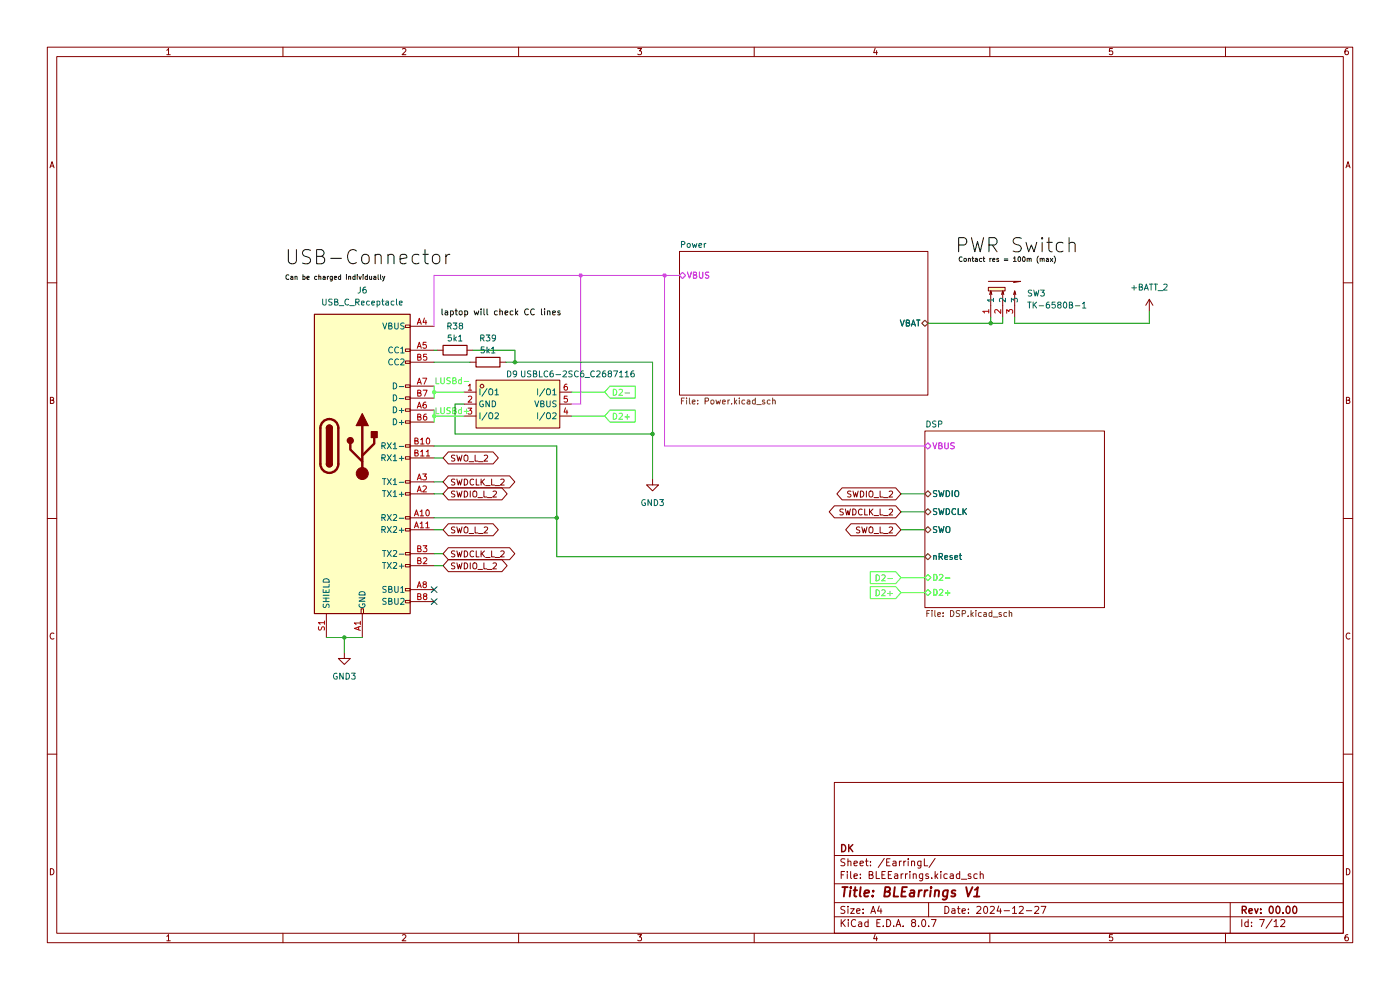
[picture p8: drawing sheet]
(kicad_sch
 (version 20231120)
 (generator "eeschema")
 (generator_version "8.0")
 (paper "A4")
 (title_block
  (title "BLEarrings V1")
  (date "2024-12-27")
  (rev "00.00")
  (company "DK"))
 (lib_symbols
  (symbol "Connector:USB_C_Receptacle"
   (pin_names
    (offset 1.016)) (exclude_from_sim no) (in_bom yes) (on_board yes)
   (property "Reference" "J" (at -10.16 29.21 0) (effects (font (size 1.27 1.27)) (justify left)))
   (property "Value" "USB_C_Receptacle" (at 10.16 29.21 0) (effects (font (size 1.27 1.27)) (justify right)))
   (property "Footprint" "" (at 3.81 0 0) (effects (font (size 1.27 1.27)) (hide yes)))
   (property "Datasheet" "https://www.usb.org/sites/default/files/documents/usb_type-c.zip" (at 3.81 0 0) (effects (font (size 1.27 1.27)) (hide yes)))
   (property "Description" "USB Full-Featured Type-C Receptacle connector" (at 0 0 0) (effects (font (size 1.27 1.27)) (hide yes)))
   (symbol "USB_C_Receptacle_0_0"
    (rectangle (start -0.254 -35.56) (end 0.254 -34.544) (stroke (width 0) (type default)) (fill (type none)))
    (rectangle (start 10.16 -32.766) (end 9.144 -33.274) (stroke (width 0) (type default)) (fill (type none)))
    (rectangle (start 10.16 -30.226) (end 9.144 -30.734) (stroke (width 0) (type default)) (fill (type none)))
    (rectangle (start 10.16 -25.146) (end 9.144 -25.654) (stroke (width 0) (type default)) (fill (type none)))
    (rectangle (start 10.16 -22.606) (end 9.144 -23.114) (stroke (width 0) (type default)) (fill (type none)))
    (rectangle (start 10.16 -17.526) (end 9.144 -18.034) (stroke (width 0) (type default)) (fill (type none)))
    (rectangle (start 10.16 -14.986) (end 9.144 -15.494) (stroke (width 0) (type default)) (fill (type none)))
    (rectangle (start 10.16 -9.906) (end 9.144 -10.414) (stroke (width 0) (type default)) (fill (type none)))
    (rectangle (start 10.16 -7.366) (end 9.144 -7.874) (stroke (width 0) (type default)) (fill (type none)))
    (rectangle (start 10.16 -2.286) (end 9.144 -2.794) (stroke (width 0) (type default)) (fill (type none)))
    (rectangle (start 10.16 0.254) (end 9.144 -0.254) (stroke (width 0) (type default)) (fill (type none)))
    (rectangle (start 10.16 5.334) (end 9.144 4.826) (stroke (width 0) (type default)) (fill (type none)))
    (rectangle (start 10.16 7.874) (end 9.144 7.366) (stroke (width 0) (type default)) (fill (type none)))
    (rectangle (start 10.16 10.414) (end 9.144 9.906) (stroke (width 0) (type default)) (fill (type none)))
    (rectangle (start 10.16 12.954) (end 9.144 12.446) (stroke (width 0) (type default)) (fill (type none)))
    (rectangle (start 10.16 18.034) (end 9.144 17.526) (stroke (width 0) (type default)) (fill (type none)))
    (rectangle (start 10.16 20.574) (end 9.144 20.066) (stroke (width 0) (type default)) (fill (type none)))
    (rectangle (start 10.16 25.654) (end 9.144 25.146) (stroke (width 0) (type default)) (fill (type none))))
   (symbol "USB_C_Receptacle_0_1"
    (rectangle (start -10.16 27.94) (end 10.16 -35.56) (stroke (width 0.254) (type default)) (fill (type background)))
    (arc (start -8.89 -3.81) (mid -6.985 -5.7067) (end -5.08 -3.81) (stroke (width 0.508) (type default)) (fill (type none)))
    (arc (start -7.62 -3.81) (mid -6.985 -4.4423) (end -6.35 -3.81) (stroke (width 0.254) (type default)) (fill (type none)))
    (arc (start -7.62 -3.81) (mid -6.985 -4.4423) (end -6.35 -3.81) (stroke (width 0.254) (type default)) (fill (type outline)))
    (rectangle (start -7.62 -3.81) (end -6.35 3.81) (stroke (width 0.254) (type default)) (fill (type outline)))
    (arc (start -6.35 3.81) (mid -6.985 4.4423) (end -7.62 3.81) (stroke (width 0.254) (type default)) (fill (type none)))
    (arc (start -6.35 3.81) (mid -6.985 4.4423) (end -7.62 3.81) (stroke (width 0.254) (type default)) (fill (type outline)))
    (arc (start -5.08 3.81) (mid -6.985 5.7067) (end -8.89 3.81) (stroke (width 0.508) (type default)) (fill (type none)))
    (polyline (pts (xy -8.89 -3.81) (xy -8.89 3.81)) (stroke (width 0.508) (type default)) (fill (type none)))
    (polyline (pts (xy -5.08 3.81) (xy -5.08 -3.81)) (stroke (width 0.508) (type default)) (fill (type none))))
   (symbol "USB_C_Receptacle_1_1"
    (circle (center -2.54 1.143) (radius 0.635) (stroke (width 0.254) (type default)) (fill (type outline)))
    (circle (center 0 -5.842) (radius 1.27) (stroke (width 0) (type default)) (fill (type outline)))
    (polyline (pts (xy 0 -5.842) (xy 0 4.318)) (stroke (width 0.508) (type default)) (fill (type none)))
    (polyline (pts (xy 0 -3.302) (xy -2.54 -0.762) (xy -2.54 0.508)) (stroke (width 0.508) (type default)) (fill (type none)))
    (polyline (pts (xy 0 -2.032) (xy 2.54 0.508) (xy 2.54 1.778)) (stroke (width 0.508) (type default)) (fill (type none)))
    (polyline (pts (xy -1.27 4.318) (xy 0 6.858) (xy 1.27 4.318) (xy -1.27 4.318)) (stroke (width 0.254) (type default)) (fill (type outline)))
    (rectangle (start 1.905 1.778) (end 3.175 3.048) (stroke (width 0.254) (type default)) (fill (type outline)))
    (pin passive line (at 0 -40.64 90) (length 5.08) (name "GND" (effects (font (size 1.27 1.27)))) (number "A1" (effects (font (size 1.27 1.27)))))
    (pin bidirectional line (at 15.24 -15.24 180) (length 5.08) (name "RX2-" (effects (font (size 1.27 1.27)))) (number "A10" (effects (font (size 1.27 1.27)))))
    (pin bidirectional line (at 15.24 -17.78 180) (length 5.08) (name "RX2+" (effects (font (size 1.27 1.27)))) (number "A11" (effects (font (size 1.27 1.27)))))
    (pin passive line (at 0 -40.64 90) (length 5.08) hide (name "GND" (effects (font (size 1.27 1.27)))) (number "A12" (effects (font (size 1.27 1.27)))))
    (pin bidirectional line (at 15.24 -10.16 180) (length 5.08) (name "TX1+" (effects (font (size 1.27 1.27)))) (number "A2" (effects (font (size 1.27 1.27)))))
    (pin bidirectional line (at 15.24 -7.62 180) (length 5.08) (name "TX1-" (effects (font (size 1.27 1.27)))) (number "A3" (effects (font (size 1.27 1.27)))))
    (pin passive line (at 15.24 25.4 180) (length 5.08) (name "VBUS" (effects (font (size 1.27 1.27)))) (number "A4" (effects (font (size 1.27 1.27)))))
    (pin bidirectional line (at 15.24 20.32 180) (length 5.08) (name "CC1" (effects (font (size 1.27 1.27)))) (number "A5" (effects (font (size 1.27 1.27)))))
    (pin bidirectional line (at 15.24 7.62 180) (length 5.08) (name "D+" (effects (font (size 1.27 1.27)))) (number "A6" (effects (font (size 1.27 1.27)))))
    (pin bidirectional line (at 15.24 12.7 180) (length 5.08) (name "D-" (effects (font (size 1.27 1.27)))) (number "A7" (effects (font (size 1.27 1.27)))))
    (pin bidirectional line (at 15.24 -30.48 180) (length 5.08) (name "SBU1" (effects (font (size 1.27 1.27)))) (number "A8" (effects (font (size 1.27 1.27)))))
    (pin passive line (at 15.24 25.4 180) (length 5.08) hide (name "VBUS" (effects (font (size 1.27 1.27)))) (number "A9" (effects (font (size 1.27 1.27)))))
    (pin passive line (at 0 -40.64 90) (length 5.08) hide (name "GND" (effects (font (size 1.27 1.27)))) (number "B1" (effects (font (size 1.27 1.27)))))
    (pin bidirectional line (at 15.24 0 180) (length 5.08) (name "RX1-" (effects (font (size 1.27 1.27)))) (number "B10" (effects (font (size 1.27 1.27)))))
    (pin bidirectional line (at 15.24 -2.54 180) (length 5.08) (name "RX1+" (effects (font (size 1.27 1.27)))) (number "B11" (effects (font (size 1.27 1.27)))))
    (pin passive line (at 0 -40.64 90) (length 5.08) hide (name "GND" (effects (font (size 1.27 1.27)))) (number "B12" (effects (font (size 1.27 1.27)))))
    (pin bidirectional line (at 15.24 -25.4 180) (length 5.08) (name "TX2+" (effects (font (size 1.27 1.27)))) (number "B2" (effects (font (size 1.27 1.27)))))
    (pin bidirectional line (at 15.24 -22.86 180) (length 5.08) (name "TX2-" (effects (font (size 1.27 1.27)))) (number "B3" (effects (font (size 1.27 1.27)))))
    (pin passive line (at 15.24 25.4 180) (length 5.08) hide (name "VBUS" (effects (font (size 1.27 1.27)))) (number "B4" (effects (font (size 1.27 1.27)))))
    (pin bidirectional line (at 15.24 17.78 180) (length 5.08) (name "CC2" (effects (font (size 1.27 1.27)))) (number "B5" (effects (font (size 1.27 1.27)))))
    (pin bidirectional line (at 15.24 5.08 180) (length 5.08) (name "D+" (effects (font (size 1.27 1.27)))) (number "B6" (effects (font (size 1.27 1.27)))))
    (pin bidirectional line (at 15.24 10.16 180) (length 5.08) (name "D-" (effects (font (size 1.27 1.27)))) (number "B7" (effects (font (size 1.27 1.27)))))
    (pin bidirectional line (at 15.24 -33.02 180) (length 5.08) (name "SBU2" (effects (font (size 1.27 1.27)))) (number "B8" (effects (font (size 1.27 1.27)))))
    (pin passive line (at 15.24 25.4 180) (length 5.08) hide (name "VBUS" (effects (font (size 1.27 1.27)))) (number "B9" (effects (font (size 1.27 1.27)))))
    (pin passive line (at -7.62 -40.64 90) (length 5.08) (name "SHIELD" (effects (font (size 1.27 1.27)))) (number "S1" (effects (font (size 1.27 1.27)))))))
  (symbol "CustomPWR:+BATT_2"
   (power)
   (pin_names
    (offset 0)) (exclude_from_sim no) (in_bom yes) (on_board yes)
   (property "Reference" "#PWR" (at 0 -3.81 0) (effects (font (size 1.27 1.27)) (hide yes)))
   (property "Value" "+BATT_2" (at 0 3.556 0) (effects (font (size 1.27 1.27))))
   (property "Footprint" "" (at 0 0 0) (effects (font (size 1.27 1.27)) (hide yes)))
   (property "Datasheet" "" (at 0 0 0) (effects (font (size 1.27 1.27)) (hide yes)))
   (property "Description" "Power symbol creates a global label with name \"+BATT\"" (at 0 0 0) (effects (font (size 1.27 1.27)) (hide yes)))
   (symbol "+BATT_2_0_1"
    (polyline (pts (xy -0.762 1.27) (xy 0 2.54)) (stroke (width 0) (type default)) (fill (type none)))
    (polyline (pts (xy 0 0) (xy 0 2.54)) (stroke (width 0) (type default)) (fill (type none)))
    (polyline (pts (xy 0 2.54) (xy 0.762 1.27)) (stroke (width 0) (type default)) (fill (type none))))
   (symbol "+BATT_2_1_1"
    (pin power_in line (at 0 0 90) (length 0) hide (name "+BATT_2" (effects (font (size 1.27 1.27)))) (number "1" (effects (font (size 1.27 1.27)))))))
  (symbol "Device:R"
   (pin_numbers hide)
   (pin_names
    (offset 0)) (exclude_from_sim no) (in_bom yes) (on_board yes)
   (property "Reference" "R" (at 2.032 0 90) (effects (font (size 1.27 1.27))))
   (property "Value" "R" (at 0 0 90) (effects (font (size 1.27 1.27))))
   (property "Footprint" "" (at -1.778 0 90) (effects (font (size 1.27 1.27)) (hide yes)))
   (property "Datasheet" "~" (at 0 0 0) (effects (font (size 1.27 1.27)) (hide yes)))
   (property "Description" "Resistor" (at 0 0 0) (effects (font (size 1.27 1.27)) (hide yes)))
   (symbol "R_0_1"
    (rectangle (start -1.016 -2.54) (end 1.016 2.54) (stroke (width 0.254) (type default)) (fill (type none))))
   (symbol "R_1_1"
    (pin passive line (at 0 3.81 270) (length 1.27) (name "~" (effects (font (size 1.27 1.27)))) (number "1" (effects (font (size 1.27 1.27)))))
    (pin passive line (at 0 -3.81 90) (length 1.27) (name "~" (effects (font (size 1.27 1.27)))) (number "2" (effects (font (size 1.27 1.27)))))))
  (symbol "easyeda2kicad:TK-6580B-1" (exclude_from_sim no) (in_bom yes) (on_board yes)
   (property "Reference" "SW" (at 0 0 0) (effects (font (size 1.27 1.27))))
   (property "Value" "TK-6580B-1" (at 0 -10.16 0) (effects (font (size 1.27 1.27))))
   (property "Footprint" "Example:SW-TH_TK-6580B-1" (at 0 -12.7 0) (effects (font (size 1.27 1.27)) (hide yes)))
   (property "Datasheet" "" (at 0 0 0) (effects (font (size 1.27 1.27)) (hide yes)))
   (property "Description" "" (at 0 0 0) (effects (font (size 1.27 1.27)) (hide yes)))
   (property "LCSC Part" "C2689829" (at 0 -15.24 0) (effects (font (size 1.27 1.27)) (hide yes)))
   (symbol "TK-6580B-1_0_1"
    (rectangle (start -3.05 1.27) (end 0.51 0.51) (stroke (width 0) (type default)) (fill (type background)))
    (polyline (pts (xy -2.54 0.51) (xy -2.79 -0.25)) (stroke (width 0) (type default)) (fill (type none)))
    (polyline (pts (xy 0 0.51) (xy -0.25 -0.25)) (stroke (width 0) (type default)) (fill (type none)))
    (polyline (pts (xy 2.54 0.51) (xy 2.29 -0.25)) (stroke (width 0) (type default)) (fill (type none)))
    (polyline (pts (xy -3.05 2.54) (xy 3.81 2.54) (xy 2.29 2.29)) (stroke (width 0) (type default)) (fill (type none)))
    (polyline (pts (xy -2.54 -2.54) (xy -2.54 0.51) (xy -2.29 -0.25)) (stroke (width 0) (type default)) (fill (type none)))
    (polyline (pts (xy 0 -2.54) (xy 0 0.51) (xy 0.25 -0.25)) (stroke (width 0) (type default)) (fill (type none)))
    (polyline (pts (xy 2.54 -2.54) (xy 2.54 0.51) (xy 2.79 -0.25)) (stroke (width 0) (type default)) (fill (type none)))
    (pin unspecified line (at -2.54 -5.08 90) (length 2.54) (name "1" (effects (font (size 1.27 1.27)))) (number "1" (effects (font (size 1.27 1.27)))))
    (pin unspecified line (at 0 -5.08 90) (length 2.54) (name "2" (effects (font (size 1.27 1.27)))) (number "2" (effects (font (size 1.27 1.27)))))
    (pin unspecified line (at 2.54 -5.08 90) (length 2.54) (name "3" (effects (font (size 1.27 1.27)))) (number "3" (effects (font (size 1.27 1.27)))))))
  (symbol "easyeda2kicad:USBLC6-2SC6_C2687116" (exclude_from_sim no) (in_bom yes) (on_board yes)
   (property "Reference" "D" (at 0 7.62 0) (effects (font (size 1.27 1.27))))
   (property "Value" "USBLC6-2SC6_C2687116" (at 0 -7.62 0) (effects (font (size 1.27 1.27))))
   (property "Footprint" "easyeda2kicad:SOT-23-6_L2.9-W1.6-P0.95-LS2.8-BL" (at 0 -10.16 0) (effects (font (size 1.27 1.27)) (hide yes)))
   (property "Datasheet" "" (at 0 0 0) (effects (font (size 1.27 1.27)) (hide yes)))
   (property "Description" "" (at 0 0 0) (effects (font (size 1.27 1.27)) (hide yes)))
   (property "LCSC Part" "C2687116" (at 0 -12.7 0) (effects (font (size 1.27 1.27)) (hide yes)))
   (symbol "USBLC6-2SC6_C2687116_0_1"
    (rectangle (start -8.89 5.08) (end 8.89 -5.08) (stroke (width 0) (type default)) (fill (type background)))
    (circle (center -7.62 3.81) (radius 0.38) (stroke (width 0) (type default)) (fill (type none)))
    (pin unspecified line (at -11.43 2.54 0) (length 2.54) (name "I/O1" (effects (font (size 1.27 1.27)))) (number "1" (effects (font (size 1.27 1.27)))))
    (pin unspecified line (at -11.43 0 0) (length 2.54) (name "GND" (effects (font (size 1.27 1.27)))) (number "2" (effects (font (size 1.27 1.27)))))
    (pin unspecified line (at -11.43 -2.54 0) (length 2.54) (name "I/O2" (effects (font (size 1.27 1.27)))) (number "3" (effects (font (size 1.27 1.27)))))
    (pin unspecified line (at 11.43 -2.54 180) (length 2.54) (name "I/O2" (effects (font (size 1.27 1.27)))) (number "4" (effects (font (size 1.27 1.27)))))
    (pin unspecified line (at 11.43 0 180) (length 2.54) (name "VBUS" (effects (font (size 1.27 1.27)))) (number "5" (effects (font (size 1.27 1.27)))))
    (pin unspecified line (at 11.43 2.54 180) (length 2.54) (name "I/O1" (effects (font (size 1.27 1.27)))) (number "6" (effects (font (size 1.27 1.27)))))))
  (symbol "power:GND3"
   (power)
   (pin_names
    (offset 0)) (exclude_from_sim no) (in_bom yes) (on_board yes)
   (property "Reference" "#PWR" (at 0 -6.35 0) (effects (font (size 1.27 1.27)) (hide yes)))
   (property "Value" "GND3" (at 0 -3.81 0) (effects (font (size 1.27 1.27))))
   (property "Footprint" "" (at 0 0 0) (effects (font (size 1.27 1.27)) (hide yes)))
   (property "Datasheet" "" (at 0 0 0) (effects (font (size 1.27 1.27)) (hide yes)))
   (property "Description" "Power symbol creates a global label with name \"GND3\" , ground" (at 0 0 0) (effects (font (size 1.27 1.27)) (hide yes)))
   (symbol "GND3_0_1"
    (polyline (pts (xy 0 0) (xy 0 -1.27) (xy 1.27 -1.27) (xy 0 -2.54) (xy -1.27 -1.27) (xy 0 -1.27)) (stroke (width 0) (type default)) (fill (type none))))
   (symbol "GND3_1_1"
    (pin power_in line (at 0 0 270) (length 0) hide (name "GND3" (effects (font (size 1.27 1.27)))) (number "1" (effects (font (size 1.27 1.27))))))))
 (junction
  (at 73.025 135.255)
  (diameter 0)
  (color 0 0 0 0))
 (junction
  (at 92.075 88.265)
  (diameter 0)
  (color 0 0 0 0))
 (junction
  (at 109.22 76.835)
  (diameter 0)
  (color 0 0 0 0))
 (junction
  (at 92.075 83.185)
  (diameter 0)
  (color 0 0 0 0))
 (junction
  (at 140.97 58.42)
  (diameter 0)
  (color 0 0 0 0))
 (junction
  (at 138.43 92.075)
  (diameter 0)
  (color 0 0 0 0))
 (junction
  (at 210.185 68.58)
  (diameter 0)
  (color 0 0 0 0))
 (junction
  (at 123.19 58.42)
  (diameter 0)
  (color 0 0 0 0))
 (junction
  (at 118.11 109.855)
  (diameter 0)
  (color 0 0 0 0))
 (no_connect
  (at 92.075 127.635))
 (no_connect
  (at 92.075 125.095))
 (wire
  (pts (xy 191.135 112.395) (xy 196.215 112.395))
  (stroke (width 0) (type default)))
 (wire
  (pts (xy 100.33 74.295) (xy 109.22 74.295))
  (stroke (width 0) (type default)))
 (wire
  (pts (xy 92.075 74.295) (xy 92.71 74.295))
  (stroke (width 0) (type default)))
 (wire
  (pts (xy 109.22 74.295) (xy 109.22 76.835))
  (stroke (width 0) (type default)))
 (wire
  (pts (xy 93.98 104.775) (xy 92.075 104.775))
  (stroke (width 0) (type default)))
 (wire
  (pts (xy 212.725 67.31) (xy 212.725 68.58))
  (stroke (width 0) (type default)))
 (wire
  (pts (xy 196.85 68.58) (xy 210.185 68.58))
  (stroke (width 0) (type default)))
 (wire
  (pts (xy 191.135 104.775) (xy 196.215 104.775))
  (stroke (width 0) (type default)))
 (wire
  (pts (xy 69.215 135.255) (xy 73.025 135.255))
  (stroke (width 0) (type default)))
 (wire
  (pts (xy 140.97 58.42) (xy 140.97 94.615))
  (stroke (width 0) (type default)))
 (wire
  (pts (xy 118.11 94.615) (xy 118.11 109.855))
  (stroke (width 0) (type default)))
 (wire
  (pts (xy 92.075 86.995) (xy 92.075 88.265))
  (stroke (width 0) (type default)))
 (wire
  (pts (xy 121.285 83.185) (xy 128.27 83.185))
  (stroke (width 0) (type default)))
 (wire
  (pts (xy 93.98 102.235) (xy 92.075 102.235))
  (stroke (width 0) (type default)))
 (wire
  (pts (xy 121.285 88.265) (xy 128.27 88.265))
  (stroke (width 0) (type default)))
 (wire
  (pts (xy 93.98 117.475) (xy 92.075 117.475))
  (stroke (width 0) (type default)))
 (wire
  (pts (xy 96.52 85.725) (xy 96.52 92.075))
  (stroke (width 0) (type default)))
 (wire
  (pts (xy 140.97 58.42) (xy 144.145 58.42))
  (stroke (width 0) (type default)))
 (wire
  (pts (xy 96.52 92.075) (xy 138.43 92.075))
  (stroke (width 0) (type default)))
 (wire
  (pts (xy 191.135 122.555) (xy 196.215 122.555))
  (stroke (width 0) (type default)))
 (wire
  (pts (xy 138.43 92.075) (xy 138.43 101.6))
  (stroke (width 0) (type default)))
 (wire
  (pts (xy 73.025 135.255) (xy 76.835 135.255))
  (stroke (width 0) (type default)))
 (wire
  (pts (xy 196.215 94.615) (xy 140.97 94.615))
  (stroke (width 0) (type default)))
 (wire
  (pts (xy 243.84 68.58) (xy 243.84 66.04))
  (stroke (width 0) (type default)))
 (wire
  (pts (xy 138.43 92.075) (xy 138.43 76.835))
  (stroke (width 0) (type default)))
 (wire
  (pts (xy 118.11 109.855) (xy 92.075 109.855))
  (stroke (width 0) (type default)))
 (wire
  (pts (xy 93.98 97.155) (xy 92.075 97.155))
  (stroke (width 0) (type default)))
 (wire
  (pts (xy 92.075 88.265) (xy 98.425 88.265))
  (stroke (width 0) (type default)))
 (wire
  (pts (xy 118.11 118.11) (xy 118.11 109.855))
  (stroke (width 0) (type default)))
 (wire
  (pts (xy 210.185 68.58) (xy 210.185 67.31))
  (stroke (width 0) (type default)))
 (wire
  (pts (xy 191.135 108.585) (xy 196.215 108.585))
  (stroke (width 0) (type default)))
 (wire
  (pts (xy 92.075 88.265) (xy 92.075 89.535))
  (stroke (width 0) (type default)))
 (wire
  (pts (xy 92.075 58.42) (xy 92.075 69.215))
  (stroke (width 0) (type default)))
 (wire
  (pts (xy 92.075 58.42) (xy 123.19 58.42))
  (stroke (width 0) (type default)))
 (wire
  (pts (xy 92.075 76.835) (xy 99.695 76.835))
  (stroke (width 0) (type default)))
 (wire
  (pts (xy 123.19 58.42) (xy 140.97 58.42))
  (stroke (width 0) (type default)))
 (wire
  (pts (xy 92.075 81.915) (xy 92.075 83.185))
  (stroke (width 0) (type default)))
 (wire
  (pts (xy 92.075 83.185) (xy 92.075 84.455))
  (stroke (width 0) (type default)))
 (wire
  (pts (xy 107.315 76.835) (xy 109.22 76.835))
  (stroke (width 0) (type default)))
 (wire
  (pts (xy 215.265 68.58) (xy 243.84 68.58))
  (stroke (width 0) (type default)))
 (wire
  (pts (xy 118.11 118.11) (xy 196.215 118.11))
  (stroke (width 0) (type default)))
 (wire
  (pts (xy 92.075 94.615) (xy 118.11 94.615))
  (stroke (width 0) (type default)))
 (wire
  (pts (xy 123.19 58.42) (xy 123.19 85.725))
  (stroke (width 0) (type default)))
 (wire
  (pts (xy 93.98 120.015) (xy 92.075 120.015))
  (stroke (width 0) (type default)))
 (wire
  (pts (xy 98.425 85.725) (xy 96.52 85.725))
  (stroke (width 0) (type default)))
 (wire
  (pts (xy 191.135 125.73) (xy 196.215 125.73))
  (stroke (width 0) (type default)))
 (wire
  (pts (xy 215.265 68.58) (xy 215.265 67.31))
  (stroke (width 0) (type default)))
 (wire
  (pts (xy 73.025 138.43) (xy 73.025 135.255))
  (stroke (width 0) (type default)))
 (wire
  (pts (xy 92.075 83.185) (xy 98.425 83.185))
  (stroke (width 0) (type default)))
 (wire
  (pts (xy 109.22 76.835) (xy 138.43 76.835))
  (stroke (width 0) (type default)))
 (wire
  (pts (xy 121.285 85.725) (xy 123.19 85.725))
  (stroke (width 0) (type default)))
 (wire
  (pts (xy 210.185 68.58) (xy 212.725 68.58))
  (stroke (width 0) (type default)))
 (wire
  (pts (xy 93.98 112.395) (xy 92.075 112.395))
  (stroke (width 0) (type default)))
 (label "Can be charged individually"
  (at 60.325 59.69 0)
  (fields_autoplaced yes)
  (effects (font (size 1 1)) (justify left bottom)))
 (label "PWR Switch"
  (at 202.565 54.61 0)
  (fields_autoplaced yes)
  (effects (font (size 3 3)) (justify left bottom)))
 (label "LUSBd+"
  (at 92.075 88.265 0)
  (fields_autoplaced yes)
  (effects (font (size 1.27 1.27)) (justify left bottom)))
 (label "Contact res = 100m (max)"
  (at 203.2 55.88 0)
  (fields_autoplaced yes)
  (effects (font (size 1 1)) (justify left bottom)))
 (label "laptop will check CC lines"
  (at 93.345 67.31 0)
  (fields_autoplaced yes)
  (effects (font (size 1.27 1.27)) (justify left bottom)))
 (label "LUSBd-"
  (at 92.075 81.915 0)
  (fields_autoplaced yes)
  (effects (font (size 1.27 1.27)) (justify left bottom)))
 (label "USB-Connector"
  (at 60.325 57.15 0)
  (fields_autoplaced yes)
  (effects (font (size 3 3)) (justify left bottom)))
 (global_label "SWDCLK_L_2"
  (shape bidirectional)
  (at 93.98 102.235 0)
  (fields_autoplaced yes)
  (effects (font (size 1.27 1.27)) (justify left))
  (property "Intersheetrefs" "${INTERSHEET_REFS}" (at 109.7483 102.235 0) (effects (font (size 1.27 1.27)) (justify left) (hide yes))))
 (global_label "D2+"
  (shape input)
  (at 191.135 125.73 180)
  (fields_autoplaced yes)
  (effects (font (size 1.27 1.27)) (justify right))
  (property "Intersheetrefs" "${INTERSHEET_REFS}" (at 184.0979 125.73 0) (effects (font (size 1.27 1.27)) (justify right) (hide yes))))
 (global_label "SWO_L_2"
  (shape bidirectional)
  (at 93.98 97.155 0)
  (fields_autoplaced yes)
  (effects (font (size 1.27 1.27)) (justify left))
  (property "Intersheetrefs" "${INTERSHEET_REFS}" (at 106.2407 97.155 0) (effects (font (size 1.27 1.27)) (justify left) (hide yes))))
 (global_label "SWDCLK_L_2"
  (shape bidirectional)
  (at 191.135 108.585 180)
  (fields_autoplaced yes)
  (effects (font (size 1.27 1.27)) (justify right))
  (property "Intersheetrefs" "${INTERSHEET_REFS}" (at 175.3667 108.585 0) (effects (font (size 1.27 1.27)) (justify right) (hide yes))))
 (global_label "SWO_L_2"
  (shape bidirectional)
  (at 93.98 112.395 0)
  (fields_autoplaced yes)
  (effects (font (size 1.27 1.27)) (justify left))
  (property "Intersheetrefs" "${INTERSHEET_REFS}" (at 106.2407 112.395 0) (effects (font (size 1.27 1.27)) (justify left) (hide yes))))
 (global_label "D2-"
  (shape input)
  (at 191.135 122.555 180)
  (fields_autoplaced yes)
  (effects (font (size 1.27 1.27)) (justify right))
  (property "Intersheetrefs" "${INTERSHEET_REFS}" (at 184.0979 122.555 0) (effects (font (size 1.27 1.27)) (justify right) (hide yes))))
 (global_label "SWDCLK_L_2"
  (shape bidirectional)
  (at 93.98 117.475 0)
  (fields_autoplaced yes)
  (effects (font (size 1.27 1.27)) (justify left))
  (property "Intersheetrefs" "${INTERSHEET_REFS}" (at 109.7483 117.475 0) (effects (font (size 1.27 1.27)) (justify left) (hide yes))))
 (global_label "SWDIO_L_2"
  (shape bidirectional)
  (at 191.135 104.775 180)
  (fields_autoplaced yes)
  (effects (font (size 1.27 1.27)) (justify right))
  (property "Intersheetrefs" "${INTERSHEET_REFS}" (at 176.9995 104.775 0) (effects (font (size 1.27 1.27)) (justify right) (hide yes))))
 (global_label "D2-"
  (shape input)
  (at 128.27 83.185 0)
  (fields_autoplaced yes)
  (effects (font (size 1.27 1.27)) (justify left))
  (property "Intersheetrefs" "${INTERSHEET_REFS}" (at 135.3071 83.185 0) (effects (font (size 1.27 1.27)) (justify left) (hide yes))))
 (global_label "SWDIO_L_2"
  (shape bidirectional)
  (at 93.98 104.775 0)
  (fields_autoplaced yes)
  (effects (font (size 1.27 1.27)) (justify left))
  (property "Intersheetrefs" "${INTERSHEET_REFS}" (at 108.1155 104.775 0) (effects (font (size 1.27 1.27)) (justify left) (hide yes))))
 (global_label "SWDIO_L_2"
  (shape bidirectional)
  (at 93.98 120.015 0)
  (fields_autoplaced yes)
  (effects (font (size 1.27 1.27)) (justify left))
  (property "Intersheetrefs" "${INTERSHEET_REFS}" (at 108.1155 120.015 0) (effects (font (size 1.27 1.27)) (justify left) (hide yes))))
 (global_label "D2+"
  (shape input)
  (at 128.27 88.265 0)
  (fields_autoplaced yes)
  (effects (font (size 1.27 1.27)) (justify left))
  (property "Intersheetrefs" "${INTERSHEET_REFS}" (at 135.3071 88.265 0) (effects (font (size 1.27 1.27)) (justify left) (hide yes))))
 (global_label "SWO_L_2"
  (shape bidirectional)
  (at 191.135 112.395 180)
  (fields_autoplaced yes)
  (effects (font (size 1.27 1.27)) (justify right))
  (property "Intersheetrefs" "${INTERSHEET_REFS}" (at 178.8743 112.395 0) (effects (font (size 1.27 1.27)) (justify right) (hide yes))))
 (symbol
  (lib_id "easyeda2kicad:USBLC6-2SC6_C2687116")
  (at 109.855 85.725 0)
  (unit 1)
  (exclude_from_sim no)
  (in_bom yes)
  (on_board yes)
  (dnp no)
  (property "Reference" "D9" (at 108.585 79.375 0) (effects (font (size 1.27 1.27))))
  (property "Value" "USBLC6-2SC6_C2687116" (at 122.555 79.375 0) (effects (font (size 1.27 1.27))))
  (property "Footprint" "easyeda2kicad:SOT-23-6_L2.9-W1.6-P0.95-LS2.8-BL" (at 109.855 95.885 0) (effects (font (size 1.27 1.27)) (hide yes)))
  (property "Datasheet" "" (at 109.855 85.725 0) (effects (font (size 1.27 1.27)) (hide yes)))
  (property "Description" "" (at 109.855 85.725 0) (effects (font (size 1.27 1.27)) (hide yes)))
  (property "LCSC Part" "C2687116" (at 109.855 98.425 0) (effects (font (size 1.27 1.27)) (hide yes)))
  (pin "6")
  (pin "3")
  (pin "4")
  (pin "2")
  (pin "1")
  (pin "5")
  (instances (project "Combine" (path "" (reference "D9") (unit 1))) (project "BLEEarrings" (path "" (reference "D2") (unit 1)))))
 (symbol
  (lib_id "Device:R")
  (at 103.505 76.835 270)
  (mirror x)
  (unit 1)
  (exclude_from_sim no)
  (in_bom yes)
  (on_board yes)
  (dnp no)
  (property "Reference" "R39" (at 103.505 71.755 90) (effects (font (size 1.27 1.27))))
  (property "Value" "5k1" (at 103.505 74.295 90) (effects (font (size 1.27 1.27))))
  (property "Footprint" "Resistor_SMD:R_0402_1005Metric_Pad0.72x0.64mm_HandSolder" (at 103.505 78.613 90) (effects (font (size 1.27 1.27)) (hide yes)))
  (property "Datasheet" "~" (at 103.505 76.835 0) (effects (font (size 1.27 1.27)) (hide yes)))
  (property "Description" "" (at 103.505 76.835 0) (effects (font (size 1.27 1.27)) (hide yes)))
  (property "LCSC Part" "C103086" (at 103.505 76.835 0) (effects (font (size 1.27 1.27)) (hide yes)))
  (pin "1")
  (pin "2")
  (instances (project "Combine" (path "" (reference "R39") (unit 1))) (project "Dock" (path "" (reference "R5") (unit 1)) (path "" (reference "R1") (unit 1))) (project "BLEEarrings" (path "" (reference "R11") (unit 1)))))
 (symbol
  (lib_id "power:GND3")
  (at 138.43 101.6 0)
  (unit 1)
  (exclude_from_sim no)
  (in_bom yes)
  (on_board yes)
  (dnp no)
  (fields_autoplaced yes)
  (property "Reference" "#PWR024" (at 138.43 107.95 0) (effects (font (size 1.27 1.27)) (hide yes)))
  (property "Value" "GND3" (at 138.43 106.68 0) (effects (font (size 1.27 1.27))))
  (property "Footprint" "" (at 138.43 101.6 0) (effects (font (size 1.27 1.27)) (hide yes)))
  (property "Datasheet" "" (at 138.43 101.6 0) (effects (font (size 1.27 1.27)) (hide yes)))
  (property "Description" "" (at 138.43 101.6 0) (effects (font (size 1.27 1.27)) (hide yes)))
  (pin "1")
  (instances (project "Combine" (path "" (reference "#PWR024") (unit 1))) (project "BLEEarrings" (path "" (reference "#PWR?") (unit 1)))))
 (symbol
  (lib_id "Device:R")
  (at 96.52 74.295 270)
  (mirror x)
  (unit 1)
  (exclude_from_sim no)
  (in_bom yes)
  (on_board yes)
  (dnp no)
  (property "Reference" "R38" (at 96.52 69.215 90) (effects (font (size 1.27 1.27))))
  (property "Value" "5k1" (at 96.52 71.755 90) (effects (font (size 1.27 1.27))))
  (property "Footprint" "Resistor_SMD:R_0402_1005Metric_Pad0.72x0.64mm_HandSolder" (at 96.52 76.073 90) (effects (font (size 1.27 1.27)) (hide yes)))
  (property "Datasheet" "~" (at 96.52 74.295 0) (effects (font (size 1.27 1.27)) (hide yes)))
  (property "Description" "" (at 96.52 74.295 0) (effects (font (size 1.27 1.27)) (hide yes)))
  (property "LCSC Part" "C103086" (at 96.52 74.295 0) (effects (font (size 1.27 1.27)) (hide yes)))
  (pin "1")
  (pin "2")
  (instances (project "Combine" (path "" (reference "R38") (unit 1))) (project "Dock" (path "" (reference "R4") (unit 1)) (path "" (reference "R1") (unit 1))) (project "BLEEarrings" (path "" (reference "R10") (unit 1)))))
 (symbol
  (lib_id "Connector:USB_C_Receptacle")
  (at 76.835 94.615 0)
  (unit 1)
  (exclude_from_sim no)
  (in_bom yes)
  (on_board yes)
  (dnp no)
  (fields_autoplaced yes)
  (property "Reference" "J6" (at 76.835 61.595 0) (effects (font (size 1.27 1.27))))
  (property "Value" "USB_C_Receptacle" (at 76.835 64.135 0) (effects (font (size 1.27 1.27))))
  (property "Footprint" "easyeda2kicad:TYPE-C-SMD_C9900025773" (at 80.645 94.615 0) (effects (font (size 1.27 1.27)) (hide yes)))
  (property "Datasheet" "https://www.usb.org/sites/default/files/documents/usb_type-c.zip" (at 80.645 94.615 0) (effects (font (size 1.27 1.27)) (hide yes)))
  (property "Description" "" (at 76.835 94.615 0) (effects (font (size 1.27 1.27)) (hide yes)))
  (property "LCSC Part" "C5156605 " (at 76.835 94.615 0) (effects (font (size 1.27 1.27)) (hide yes)))
  (pin "B7")
  (pin "A1")
  (pin "A10")
  (pin "B11")
  (pin "A7")
  (pin "A6")
  (pin "A2")
  (pin "B8")
  (pin "S1")
  (pin "A11")
  (pin "A12")
  (pin "B5")
  (pin "B6")
  (pin "A3")
  (pin "A9")
  (pin "B2")
  (pin "A8")
  (pin "B10")
  (pin "B4")
  (pin "B1")
  (pin "A5")
  (pin "A4")
  (pin "B12")
  (pin "B9")
  (pin "B3")
  (instances (project "Combine" (path "" (reference "J6") (unit 1))) (project "BLEEarrings" (path "" (reference "J3") (unit 1)))))
 (symbol
  (lib_id "easyeda2kicad:TK-6580B-1")
  (at 212.725 62.23 0)
  (unit 1)
  (exclude_from_sim no)
  (in_bom yes)
  (on_board yes)
  (dnp no)
  (property "Reference" "SW3" (at 217.805 62.23 0) (effects (font (size 1.27 1.27)) (justify left)))
  (property "Value" "TK-6580B-1" (at 217.805 64.77 0) (effects (font (size 1.27 1.27)) (justify left)))
  (property "Footprint" "easyeda2kicad:SW-TH_TK-6580B-1" (at 212.725 74.93 0) (effects (font (size 1.27 1.27)) (hide yes)))
  (property "Datasheet" "" (at 212.725 62.23 0) (effects (font (size 1.27 1.27)) (hide yes)))
  (property "Description" "" (at 212.725 62.23 0) (effects (font (size 1.27 1.27)) (hide yes)))
  (property "LCSC Part" "C2689829" (at 212.725 77.47 0) (effects (font (size 1.27 1.27)) (hide yes)))
  (pin "1")
  (pin "2")
  (pin "3")
  (instances (project "Combine" (path "" (reference "SW3") (unit 1))) (project "Dock" (path "" (reference "SW1") (unit 1))) (project "BLEEarrings" (path "" (reference "SW1") (unit 1)))))
 (symbol
  (lib_id "power:GND3")
  (at 73.025 138.43 0)
  (unit 1)
  (exclude_from_sim no)
  (in_bom yes)
  (on_board yes)
  (dnp no)
  (fields_autoplaced yes)
  (property "Reference" "#PWR023" (at 73.025 144.78 0) (effects (font (size 1.27 1.27)) (hide yes)))
  (property "Value" "GND3" (at 73.025 143.51 0) (effects (font (size 1.27 1.27))))
  (property "Footprint" "" (at 73.025 138.43 0) (effects (font (size 1.27 1.27)) (hide yes)))
  (property "Datasheet" "" (at 73.025 138.43 0) (effects (font (size 1.27 1.27)) (hide yes)))
  (property "Description" "" (at 73.025 138.43 0) (effects (font (size 1.27 1.27)) (hide yes)))
  (pin "1")
  (instances (project "Combine" (path "" (reference "#PWR023") (unit 1))) (project "Dock" (path "" (reference "#PWR01") (unit 1))) (project "BLEEarrings" (path "" (reference "#PWR?") (unit 1)))))
 (symbol
  (lib_id "CustomPWR:+BATT_2")
  (at 243.84 66.04 0)
  (unit 1)
  (exclude_from_sim no)
  (in_bom yes)
  (on_board yes)
  (dnp no)
  (fields_autoplaced yes)
  (property "Reference" "#PWR0132" (at 243.84 69.85 0) (effects (font (size 1.27 1.27)) (hide yes)))
  (property "Value" "+BATT_2" (at 243.84 60.96 0) (effects (font (size 1.27 1.27))))
  (property "Footprint" "" (at 243.84 66.04 0) (effects (font (size 1.27 1.27)) (hide yes)))
  (property "Datasheet" "" (at 243.84 66.04 0) (effects (font (size 1.27 1.27)) (hide yes)))
  (property "Description" "" (at 243.84 66.04 0) (effects (font (size 1.27 1.27)) (hide yes)))
  (pin "1")
  (instances (project "Combine" (path "" (reference "#PWR0132") (unit 1))) (project "BLEEarrings" (path "" (reference "#PWR02") (unit 1)))))
 (sheet
  (at 196.215 91.44)
  (size 38.1 37.465)
  (fields_autoplaced yes)
  (stroke (width 0.1524) (type solid))
  (fill (color 0 0 0 0.0000))
  (property "Sheetname" "DSP" (at 196.215 90.7284 0) (effects (font (size 1.27 1.27)) (justify left bottom)))
  (property "Sheetfile" "DSP.kicad_sch" (at 196.215 129.4896 0) (effects (font (size 1.27 1.27)) (justify left top)))
  (pin "nReset" bidirectional (at 196.215 118.11 180) (effects (font (size 1.27 1.27)) (justify left)))
  (pin "SWDIO" bidirectional (at 196.215 104.775 180) (effects (font (size 1.27 1.27)) (justify left)))
  (pin "SWDCLK" bidirectional (at 196.215 108.585 180) (effects (font (size 1.27 1.27)) (justify left)))
  (pin "SWO" bidirectional (at 196.215 112.395 180) (effects (font (size 1.27 1.27)) (justify left)))
  (pin "VBUS" bidirectional (at 196.215 94.615 180) (effects (font (size 1.27 1.27)) (justify left)))
  (pin "D2-" bidirectional (at 196.215 122.555 180) (effects (font (size 1.27 1.27)) (justify left)))
  (pin "D2+" bidirectional (at 196.215 125.73 180) (effects (font (size 1.27 1.27)) (justify left)))
  (instances (project "BLEEarrings" (path ""
    (page "3"))) (project "Combine" (path ""
    (page "8")))))
 (sheet
  (at 144.145 53.34)
  (size 52.705 30.48)
  (fields_autoplaced yes)
  (stroke (width 0.1524) (type solid))
  (fill (color 0 0 0 0.0000))
  (property "Sheetname" "Power" (at 144.145 52.6284 0) (effects (font (size 1.27 1.27)) (justify left bottom)))
  (property "Sheetfile" "Power.kicad_sch" (at 144.145 84.4046 0) (effects (font (size 1.27 1.27)) (justify left top)))
  (pin "VBUS" bidirectional (at 144.145 58.42 180) (effects (font (size 1.27 1.27)) (justify left)))
  (pin "VBAT" bidirectional (at 196.85 68.58 0) (effects (font (size 1.27 1.27)) (justify right)))
  (instances (project "BLEEarrings" (path ""
    (page "3"))) (project "Combine" (path ""
    (page "9"))))))
